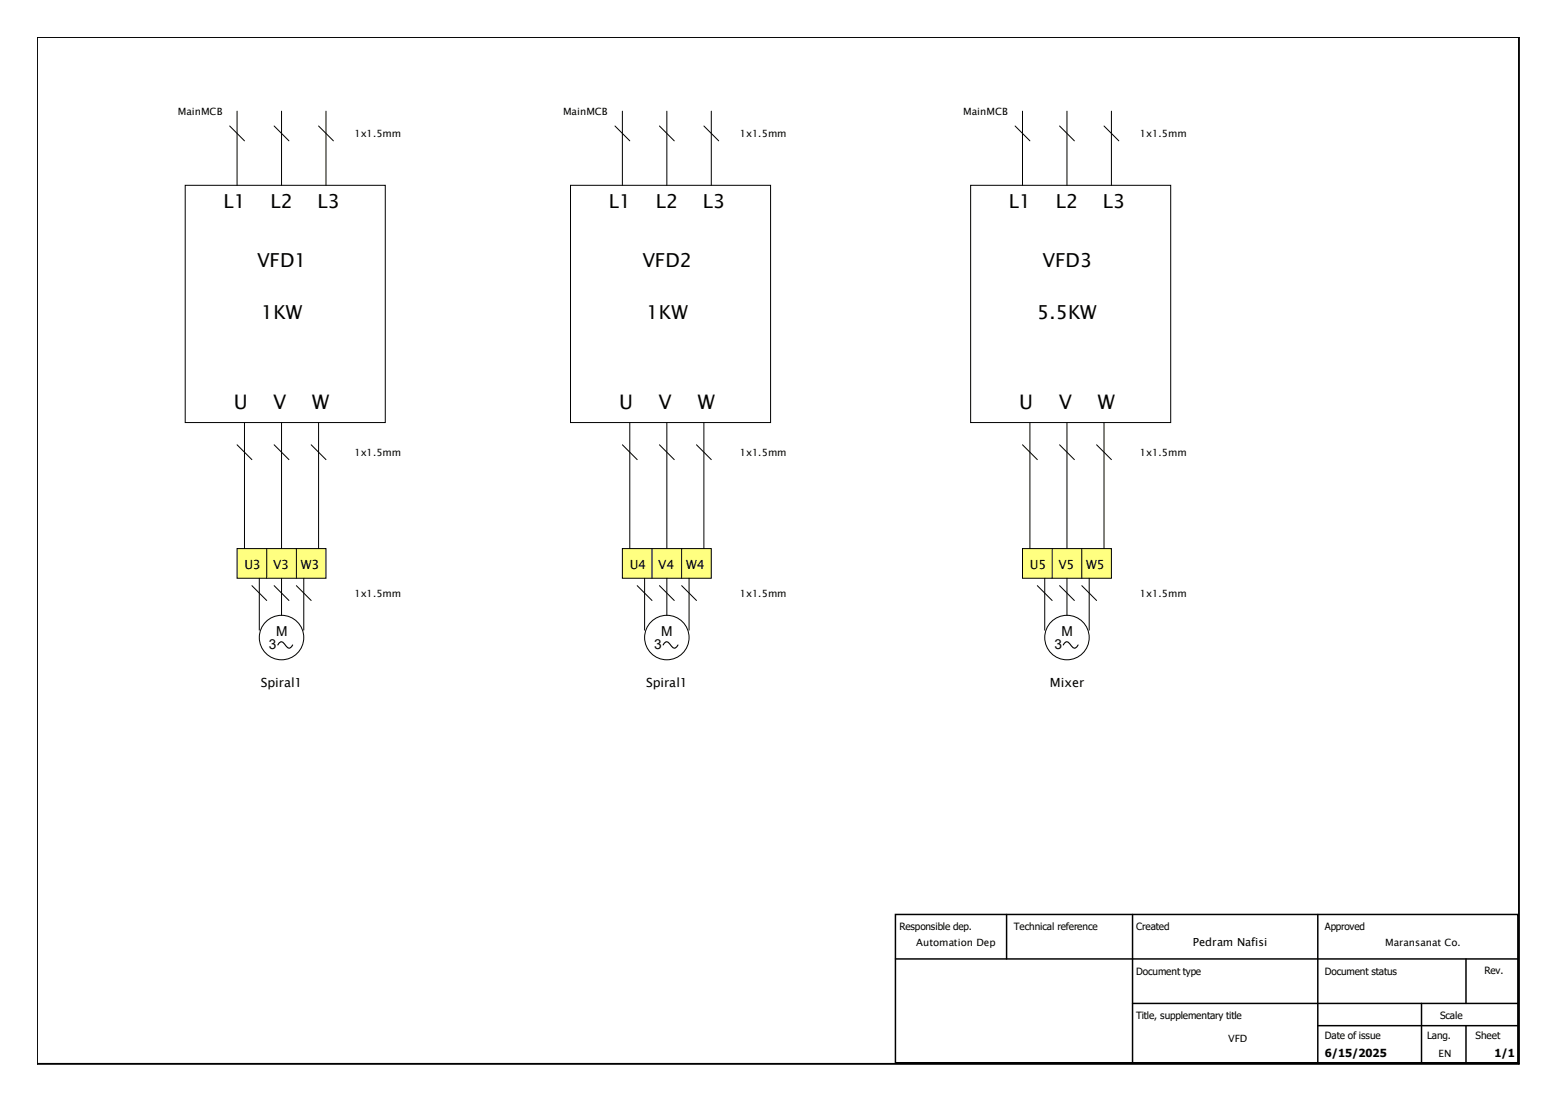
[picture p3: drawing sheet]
<svg xmlns="http://www.w3.org/2000/svg" width="420mm" height="297mm" viewBox="0 0 420 297" stroke-linecap="round" stroke-linejoin="round" font-family="sans-serif">
<circle cx="76" cy="172" r="6" fill="none" stroke="#000" stroke-width=".27"/>
<path d="M75 174l.4-.6a.86 .86 0 0 1 1.4 .4 1.79 1.79 0 0 0 1.4 1l.8-.8" fill="none" stroke="#000" stroke-width=".3"/>
<path d="M64 148h24v8h-24z" fill-rule="evenodd" fill="#ffff80" stroke="#000" stroke-width=".27"/>
<g fill="none" stroke="#000" stroke-width=".27">
<path d="M62 34l4 4M64 30v20M74 34l4 4M76 30v20M86 34l4 4M88 30v20M50 50h54v64h-54zM64 120l4 4M66 114v34M74 120l4 4M76 114v34M84 120l4 4"/>
<path d="M86 114v34M68 158l4 4M70 156v14M72 148v8M74 158l4 4M76 156v10M80 148v8M80 158l4 4M82 156v14"/>
<circle cx="180" cy="172" r="6"/>
</g>
<path d="M179 174l.4-.6a.86 .86 0 0 1 1.4 .4 1.79 1.79 0 0 0 1.4 1l.8-.8" fill="none" stroke="#000" stroke-width=".3"/>
<path d="M168 148h24v8h-24z" fill-rule="evenodd" fill="#ffff80" stroke="#000" stroke-width=".27"/>
<g fill="none" stroke="#000" stroke-width=".27">
<path d="M166 34l4 4M168 30v20M178 34l4 4M180 30v20M190 34l4 4M192 30v20M154 50h54v64h-54zM168 120l4 4M170 114v34M178 120l4 4M180 114v34M188 120l4 4"/>
<path d="M190 114v34M172 158l4 4M174 156v14M176 148v8M178 158l4 4M180 156v10M184 148v8M184 158l4 4M186 156v14"/>
<circle cx="288" cy="172" r="6"/>
</g>
<path d="M287 174l.4-.6a.86 .86 0 0 1 1.4 .4 1.79 1.79 0 0 0 1.4 1l.8-.8" fill="none" stroke="#000" stroke-width=".3"/>
<path d="M276 148h24v8h-24z" fill-rule="evenodd" fill="#ffff80" stroke="#000" stroke-width=".27"/>
<g fill="none" stroke="#000" stroke-width=".27">
<path d="M274 34l4 4M276 30v20M286 34l4 4M288 30v20M298 34l4 4M300 30v20M262 50h54v64h-54zM276 120l4 4M278 114v34M286 120l4 4M288 114v34M296 120l4 4"/>
<path d="M298 114v34M280 158l4 4M282 156v14M284 148v8M286 158l4 4M288 156v10M292 148v8M292 158l4 4M294 156v14"/>
</g>
<path d="M10 10h400v277h-400z" fill="none" stroke="#000" stroke-width=".5"/>
<path d="M241.7 246.7h168v40h-168zM241.7 258.7h168M271.7 246.7v12M305.7 246.7v40M355.7 246.7v40M395.7 258.7v12M305.7 270.7h104M355.7 276.7h54M383.7 270.7v16M395.7 276.7v10" fill="none" stroke="#000" stroke-width=".4"/>
<g font-size="5.4">
<text x="63.1" y="110.4">U</text>
<text x="73.8" y="110.4">V</text>
<text x="84.3" y="110.4">W</text>
<text x="167.1" y="110.4">U</text>
<text x="177.8" y="110.4">V</text>
<text x="188.3" y="110.4">W</text>
<text x="275.1" y="110.4">U</text>
<text x="285.8" y="110.4">V</text>
<text x="296.3" y="110.4">W</text>
</g>
<g font-size="5.2">
<text x="60.3" y="56.1">L1</text>
<text x="73" y="56.1">L2</text>
<text x="85.7" y="56.1">L3</text>
<text x="164.3" y="56.1">L1</text>
<text x="177" y="56.1">L2</text>
<text x="189.7" y="56.1">L3</text>
<text x="272.3" y="56.1">L1</text>
<text x="285" y="56.1">L2</text>
<text x="297.7" y="56.1">L3</text>
<text x="69.4" y="72">VFD1</text>
<text x="173.4" y="72">VFD2</text>
<text x="281.4" y="72">VFD3</text>
<text x="70.5" y="86">1KW</text>
<text x="174.5" y="86">1KW</text>
<text x="280" y="86">5.5KW</text>
</g>
<g font-size="3.7">
<text x="74.5" y="171.7">M</text>
<text x="178.5" y="171.7">M</text>
<text x="286.5" y="171.7">M</text>
<text x="72.6" y="175.2">3</text>
<text x="176.6" y="175.2">3</text>
<text x="284.6" y="175.2">3</text>
</g>
<g font-size="3.4">
<text x="66" y="153.4">U3</text>
<text x="73.7" y="153.4">V3</text>
<text x="81.2" y="153.4">W3</text>
<text x="170" y="153.4">U4</text>
<text x="177.7" y="153.4">V4</text>
<text x="185.2" y="153.4">W4</text>
<text x="278" y="153.4">U5</text>
<text x="285.7" y="153.4">V5</text>
<text x="293.2" y="153.4">W5</text>
<text x="70.4" y="185.4">Spiral1</text>
<text x="174.4" y="185.4">Spiral1</text>
<text x="283.4" y="185.4">Mixer</text>
</g>
<g font-size="3">
<text x="322" y="255.3">Pedram Nafisi</text>
<text x="357.6" y="285.2">6/15/2025</text>
<text x="403.4" y="285.2">1/1</text>
</g>
<g font-size="2.7">
<text x="48" y="31.1">MainMCB</text>
<text x="152" y="31.1">MainMCB</text>
<text x="260" y="31.1">MainMCB</text>
<text x="95.7" y="37.1">1x1.5mm</text>
<text x="199.7" y="37.1">1x1.5mm</text>
<text x="307.7" y="37.1">1x1.5mm</text>
<text x="95.7" y="123.1">1x1.5mm</text>
<text x="199.7" y="123.1">1x1.5mm</text>
<text x="307.7" y="123.1">1x1.5mm</text>
<text x="95.7" y="161.1">1x1.5mm</text>
<text x="199.7" y="161.1">1x1.5mm</text>
<text x="307.7" y="161.1">1x1.5mm</text>
<text x="242.8" y="250.8">Responsible dep.</text>
<text x="273.7" y="250.8">Technical reference</text>
<text x="306.7" y="250.8">Created</text>
<text x="357.6" y="250.8">Approved</text>
<text x="247.3" y="255.1">Automation Dep</text>
<text x="373.9" y="255.1">Maransanat Co.</text>
<text x="306.7" y="263">Document type</text>
<text x="357.6" y="263">Document status</text>
<text x="400.7" y="262.8">Rev.</text>
<text x="306.7" y="274.8">Title, supplementary title</text>
<text x="388.7" y="274.8">Scale</text>
<text x="331.5" y="281.1">VFD</text>
<text x="357.6" y="280.4">Date of issue</text>
<text x="385.2" y="280.4">Lang.</text>
<text x="398.3" y="280.4">Sheet</text>
<text x="388.3" y="285.1">EN</text>
</g>
</svg>
